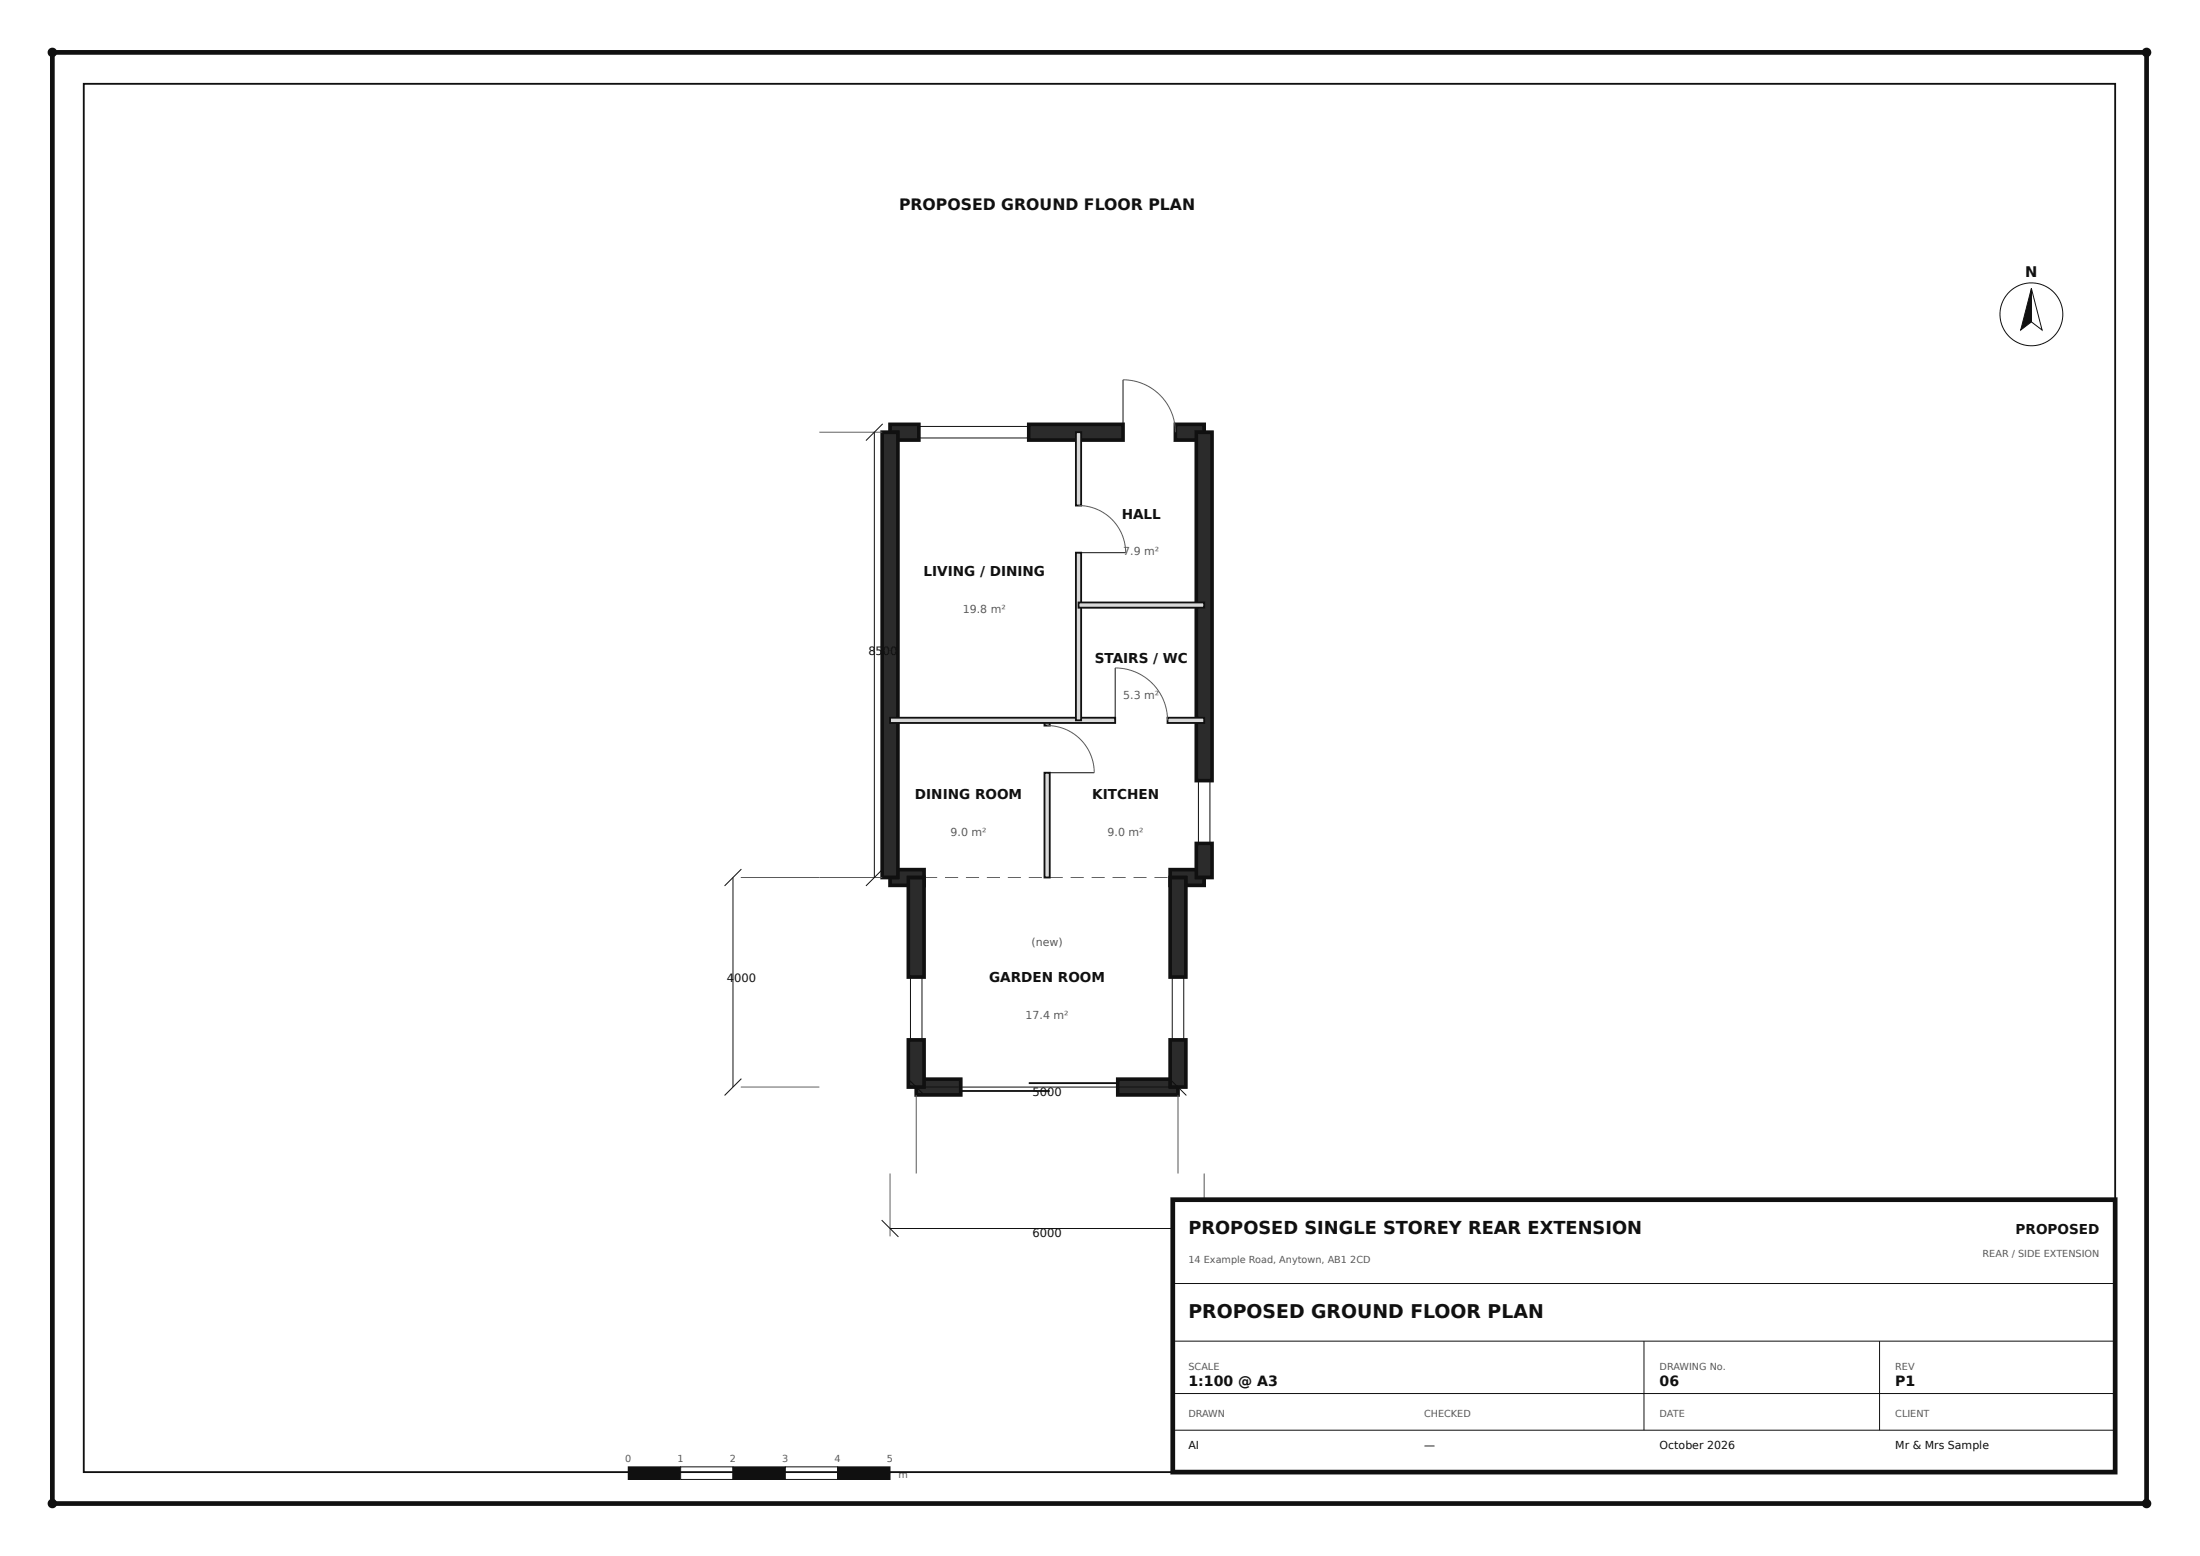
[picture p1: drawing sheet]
<svg xmlns="http://www.w3.org/2000/svg" width="420mm" height="297mm" viewBox="0 0 420 297" stroke-linecap="round" stroke-linejoin="round" font-family="sans-serif">
<path d="M170 166h6.5v3h-6.5z" fill="#2b2b2b"/>
<path d="M170 166h6.5v3h-6.5z" fill="none" stroke="#101010" stroke-width=".7" stroke-linecap="butt"/>
<path d="M223.5 166h6.5v3h-6.5z" fill="#2b2b2b"/>
<path d="M223.5 166h6.5v3h-6.5z" fill="none" stroke="#101010" stroke-width=".7" stroke-linecap="butt"/>
<path d="M176.5 167.4h2.5v.2h-2.5zM180.5 167.4h2.5v.2h-2.5zM184.5 167.4h2.5v.2h-2.5zM188.5 167.4h2.5v.2h-2.5zM192.5 167.4h2.5v.2h-2.5zM196.5 167.4h2.5v.2h-2.5zM200.5 167.4h2.5v.2h-2.5zM204.5 167.4h2.5v.2h-2.5zM208.5 167.4h2.5v.2h-2.5zM212.5 167.4h2.5v.2h-2.5zM216.5 167.4h2.5v.2h-2.5zM220.5 167.4h2.5v.2h-2.5z" fill="#5a5a5a"/>
<path d="M170 81h5.5v3h-5.5z" fill="#2b2b2b"/>
<path d="M170 81h5.5v3h-5.5z" fill="none" stroke="#101010" stroke-width=".7" stroke-linecap="butt"/>
<path d="M196.5 81h18v3h-18z" fill="#2b2b2b"/>
<path d="M196.5 81h18v3h-18z" fill="none" stroke="#101010" stroke-width=".7" stroke-linecap="butt"/>
<path d="M224.5 81h5.5v3h-5.5z" fill="#2b2b2b"/>
<path d="M224.5 81h5.5v3h-5.5z" fill="none" stroke="#101010" stroke-width=".7" stroke-linecap="butt"/>
<path d="M214.5 72.5v10M175.5 83.6h21M175.5 81.4h21M175.5 81v3M196.5 81v3" fill="none" stroke="#101010" stroke-width=".19"/>
<path d="M214.5 72.5a10 10 0 0 1 10 10" fill="none" stroke="#5a5a5a" stroke-width=".19"/>
<path d="M168.5 82.5h3v85h-3z" fill="#2b2b2b"/>
<path d="M168.5 82.5h3v85h-3z" fill="none" stroke="#101010" stroke-width=".7" stroke-linecap="butt"/>
<path d="M228.5 161h3v6.5h-3z" fill="#2b2b2b"/>
<path d="M228.5 161h3v6.5h-3z" fill="none" stroke="#101010" stroke-width=".7" stroke-linecap="butt"/>
<path d="M228.5 82.5h3v66.5h-3z" fill="#2b2b2b"/>
<path d="M228.5 82.5h3v66.5h-3z" fill="none" stroke="#101010" stroke-width=".7" stroke-linecap="butt"/>
<path d="M228.5 149h3M228.9 149v12M231.1 149v12M228.5 161h3" fill="none" stroke="#101010" stroke-width=".19"/>
<path d="M175 206h8.5v3h-8.5z" fill="#2b2b2b"/>
<path d="M175 206h8.5v3h-8.5z" fill="none" stroke="#101010" stroke-width=".7" stroke-linecap="butt"/>
<path d="M213.5 206h11.5v3h-11.5z" fill="#2b2b2b"/>
<path d="M213.5 206h11.5v3h-11.5z" fill="none" stroke="#101010" stroke-width=".7" stroke-linecap="butt"/>
<path d="M183.5 208.2h17M196.5 206.7h17" fill="none" stroke="#101010" stroke-width=".35"/>
<path d="M173.5 198.5h3v9h-3z" fill="#2b2b2b"/>
<path d="M173.5 198.5h3v9h-3z" fill="none" stroke="#101010" stroke-width=".7" stroke-linecap="butt"/>
<path d="M173.5 167.5h3v19h-3z" fill="#2b2b2b"/>
<path d="M173.5 167.5h3v19h-3z" fill="none" stroke="#101010" stroke-width=".7" stroke-linecap="butt"/>
<path d="M173.5 198.5h3M173.5 186.5h3M173.9 186.5v12M176.1 186.5v12" fill="none" stroke="#101010" stroke-width=".19"/>
<path d="M223.5 198.5h3v9h-3z" fill="#2b2b2b"/>
<path d="M223.5 198.5h3v9h-3z" fill="none" stroke="#101010" stroke-width=".7" stroke-linecap="butt"/>
<path d="M223.5 167.5h3v19h-3z" fill="#2b2b2b"/>
<path d="M223.5 167.5h3v19h-3z" fill="none" stroke="#101010" stroke-width=".7" stroke-linecap="butt"/>
<path d="M223.5 198.5h3M223.5 186.5h3M223.9 186.5v12M226.1 186.5v12" fill="none" stroke="#101010" stroke-width=".19"/>
<path d="M199.5 147.5h1v20h-1z" fill="#d9d9d9"/>
<path d="M199.5 147.5h1v20h-1z" fill="none" stroke="#101010" stroke-width=".35"/>
<path d="M199.5 137.5h1v1h-1z" fill="#d9d9d9"/>
<path d="M199.5 137.5h1v1h-1z" fill="none" stroke="#101010" stroke-width=".35"/>
<path d="M200 147.5h9" fill="none" stroke="#101010" stroke-width=".19"/>
<path d="M200 138.5a9 9 0 0 1 9 9" fill="none" stroke="#5a5a5a" stroke-width=".19"/>
<path d="M170 137h43v1h-43z" fill="#d9d9d9"/>
<path d="M170 137h43v1h-43z" fill="none" stroke="#101010" stroke-width=".35"/>
<path d="M223 137h7v1h-7z" fill="#d9d9d9"/>
<path d="M223 137h7v1h-7z" fill="none" stroke="#101010" stroke-width=".35"/>
<path d="M213 127.5v10" fill="none" stroke="#101010" stroke-width=".19"/>
<path d="M213 127.5a10 10 0 0 1 10 10" fill="none" stroke="#5a5a5a" stroke-width=".19"/>
<path d="M205.5 105.5h1v32h-1z" fill="#d9d9d9"/>
<path d="M205.5 105.5h1v32h-1z" fill="none" stroke="#101010" stroke-width=".35"/>
<path d="M205.5 82.5h1v14h-1z" fill="#d9d9d9"/>
<path d="M205.5 82.5h1v14h-1z" fill="none" stroke="#101010" stroke-width=".35"/>
<path d="M206 105.5h9" fill="none" stroke="#101010" stroke-width=".19"/>
<path d="M206 96.5a9 9 0 0 1 9 9" fill="none" stroke="#5a5a5a" stroke-width=".19"/>
<path d="M206 115h24v1h-24z" fill="#d9d9d9"/>
<path d="M206 115h24v1h-24z" fill="none" stroke="#101010" stroke-width=".35"/>
<path d="M156.5 82.5h12M141.5 167.5h27M141.5 207.5h15M175 209v15M225 209v15M170 224v12M230 224v12" fill="none" stroke="#5a5a5a" stroke-width=".19"/>
<path d="M167 82.5v85M168.6 80.9l-3.2 3.2M140 167.5v40M141.6 165.9l-3.2 3.2M168.6 165.9l-3.2 3.2M141.6 205.9l-3.2 3.2M173.4 205.9l3.2 3.2M175 207.5h50M223.4 205.9l3.2 3.2M168.4 232.9l3.2 3.2M170 234.5h60M228.4 232.9l3.2 3.2" fill="none" stroke="#101010" stroke-width=".19"/>
<circle cx="388" cy="60" r="6" fill="#fff"/>
<circle cx="388" cy="60" r="6" fill="none" stroke="#101010" stroke-width=".19"/>
<path d="M388 55.1v6.3l-2 1.6z" fill="#101010"/>
<path d="M388 55.1v6.3l-2 1.6zM388 55.1l2 7.9-2-1.6z" fill="none" stroke="#101010" stroke-width=".19"/>
<path d="M120 280h10v2.4h-10z" fill="#101010"/>
<path d="M120 280h10v2.4h-10z" fill="none" stroke="#101010" stroke-width=".19"/>
<path d="M130 280h10v2.4h-10z" fill="#fff"/>
<path d="M130 280h10v2.4h-10z" fill="none" stroke="#101010" stroke-width=".19"/>
<path d="M140 280h10v2.4h-10z" fill="#101010"/>
<path d="M140 280h10v2.4h-10z" fill="none" stroke="#101010" stroke-width=".19"/>
<path d="M150 280h10v2.4h-10z" fill="#fff"/>
<path d="M150 280h10v2.4h-10z" fill="none" stroke="#101010" stroke-width=".19"/>
<path d="M160 280h10v2.4h-10z" fill="#101010"/>
<path d="M160 280h10v2.4h-10z" fill="none" stroke="#101010" stroke-width=".19"/>
<path d="M10 10h400v277h-400z" fill="none" stroke="#101010" stroke-width=".9" stroke-linecap="butt"/>
<path d="M16 16h388v265h-388z" fill="none" stroke="#101010" stroke-width=".35"/>
<g fill="#101010">
<circle cx="10" cy="10" r=".9"/>
<circle cx="10" cy="287" r=".9"/>
<circle cx="410" cy="10" r=".9"/>
<circle cx="410" cy="287" r=".9"/>
</g>
<path d="M224 229h180v52h-180z" fill="#fff"/>
<path d="M224 229h180v52h-180z" fill="none" stroke="#101010" stroke-width=".9" stroke-linecap="butt"/>
<path d="M224 245h180M224 256h180M314 256v17M359 256v17M224 266h180M224 273h180" fill="none" stroke="#101010" stroke-width=".19"/>
<text font-size="3.6" fill="#101010" x="227" y="251.5">PROPOSED GROUND FLOOR PLAN</text>
<text font-size="3.4" fill="#101010" x="227" y="235.5">PROPOSED SINGLE STOREY REAR EXTENSION</text>
<text font-size="3" fill="#101010" x="171.7" y="40">PROPOSED GROUND FLOOR PLAN</text>
<text font-size="2.8" fill="#101010" x="386.8" y="52.8">N</text>
<g font-size="2.7" fill="#101010">
<text x="227" y="264.5">1:100 @ A3</text>
<text x="317" y="264.5">06</text>
<text x="362" y="264.5">P1</text>
</g>
<g font-size="2.6" fill="#101010">
<text x="214.3" y="99">HALL</text>
<text x="176.4" y="110">LIVING / DINING</text>
<text x="209.1" y="126.5">STAIRS / WC</text>
<text x="174.8" y="152.5">DINING ROOM</text>
<text x="208.6" y="152.5">KITCHEN</text>
<text x="188.9" y="187.5">GARDEN ROOM</text>
<text x="385" y="235.5">PROPOSED</text>
</g>
<g font-size="2.2" fill="#101010">
<text x="165.9" y="125">8</text>
<text x="167.2" y="125">5</text>
<text x="138.9" y="187.5">4</text>
<text x="140.2" y="187.5">000</text>
<text x="197.2" y="209.1">5000</text>
<text x="197.2" y="236.1">6000</text>
</g>
<g font-size="2.1" fill="#5a5a5a">
<text x="214.6" y="106">7.9 m²</text>
<text x="183.9" y="117">19.8 m²</text>
<text x="214.6" y="133.5">5.3 m²</text>
<text x="181.6" y="159.5">9.0 m²</text>
<text x="211.6" y="159.5">9.0 m²</text>
<text x="197" y="180.5">(new)</text>
<text x="195.9" y="194.5">17.4 m²</text>
</g>
<g font-size="2.1" fill="#101010">
<text x="227" y="276.5">AI</text>
<text x="272" y="276.5">—</text>
<text x="317" y="276.5">October 2026</text>
<text x="362" y="276.5">Mr &amp; Mrs Sample</text>
</g>
<g font-size="1.8" fill="#5a5a5a">
<text x="378.7" y="240">REAR / SIDE EXTENSION</text>
<text x="227" y="241">14 Example Road, Anytown, AB1</text>
<text x="257.9" y="241">2CD</text>
<text x="227" y="261.5">SCALE</text>
<text x="317" y="261.5">DRAWING No.</text>
<text x="362" y="261.5">REV</text>
<text x="227" y="270.5">DRAWN</text>
<text x="272" y="270.5">CHECKED</text>
<text x="317" y="270.5">DATE</text>
<text x="362" y="270.5">CLIENT</text>
<text x="119.4" y="279.1">0</text>
<text x="129.4" y="279.1">1</text>
<text x="139.4" y="279.1">2</text>
<text x="149.4" y="279.1">3</text>
<text x="159.4" y="279.1">4</text>
<text x="169.4" y="279.1">5</text>
<text x="171.6" y="282.2">m</text>
</g>
</svg>
